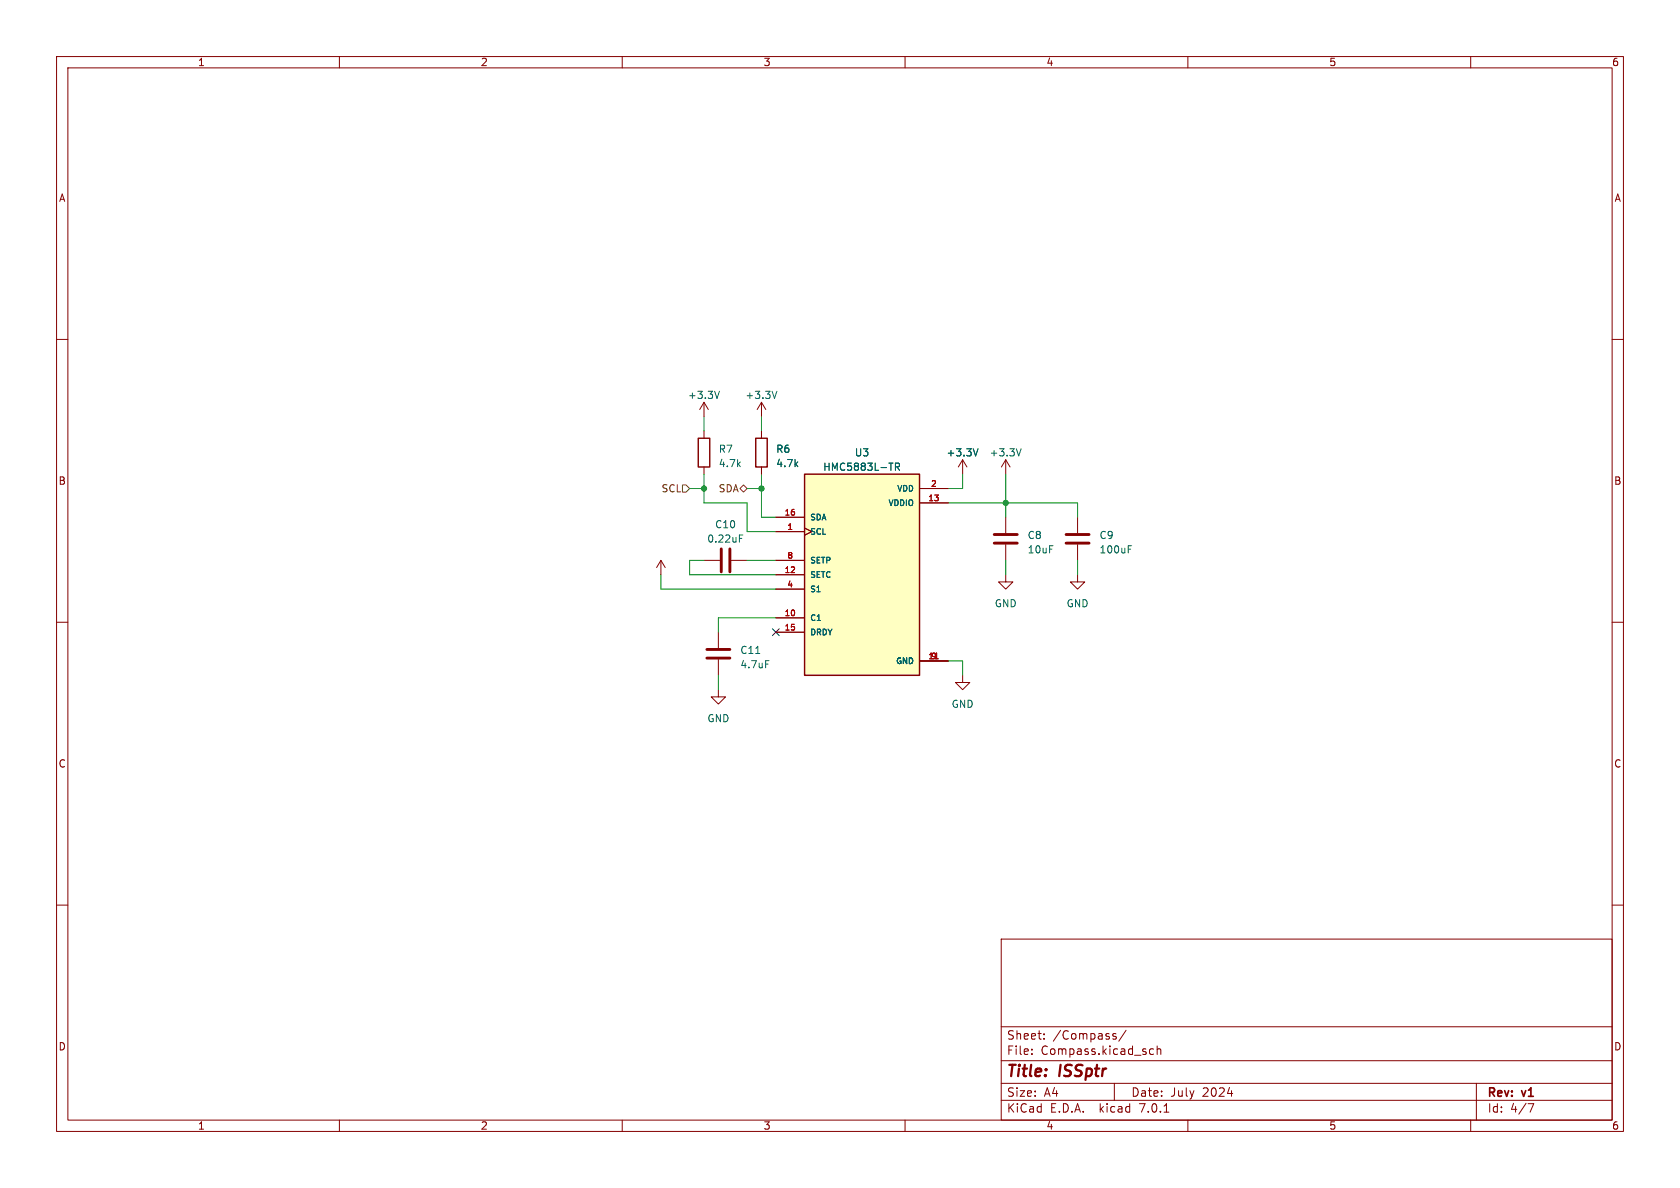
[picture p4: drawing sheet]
(kicad_sch (version 20230121) (generator eeschema)

 (paper "A4")

 (title_block
  (title "ISSptr")
  (date "July 2024")
  (rev "v1"))

 (lib_symbols
  (symbol "Device:C" (pin_numbers hide) (pin_names (offset 0.254)) (in_bom yes) (on_board yes)
   (property "Reference" "C" (at 0.635 2.54 0) (effects (font (size 1.27 1.27)) (justify left)))
   (property "Value" "C" (at 0.635 -2.54 0) (effects (font (size 1.27 1.27)) (justify left)))
   (property "Footprint" "" (at 0.9652 -3.81 0) (effects (font (size 1.27 1.27)) hide))
   (property "Datasheet" "~" (at 0 0 0) (effects (font (size 1.27 1.27)) hide))
   (symbol "C_0_1"
    (polyline (pts (xy -2.032 -0.762) (xy 2.032 -0.762)) (stroke (width 0.508) (type default)) (fill (type none)))
    (polyline (pts (xy -2.032 0.762) (xy 2.032 0.762)) (stroke (width 0.508) (type default)) (fill (type none))))
   (symbol "C_1_1"
    (pin passive line (at 0 3.81 270) (length 2.794) (name "~" (effects (font (size 1.27 1.27)))) (number "1" (effects (font (size 1.27 1.27)))))
    (pin passive line (at 0 -3.81 90) (length 2.794) (name "~" (effects (font (size 1.27 1.27)))) (number "2" (effects (font (size 1.27 1.27)))))))
  (symbol "Device:R" (pin_numbers hide) (pin_names (offset 0)) (in_bom yes) (on_board yes)
   (property "Reference" "R" (at 2.032 0 90) (effects (font (size 1.27 1.27))))
   (property "Value" "R" (at 0 0 90) (effects (font (size 1.27 1.27))))
   (property "Footprint" "" (at -1.778 0 90) (effects (font (size 1.27 1.27)) hide))
   (property "Datasheet" "~" (at 0 0 0) (effects (font (size 1.27 1.27)) hide))
   (symbol "R_0_1"
    (rectangle (start -1.016 -2.54) (end 1.016 2.54) (stroke (width 0.254) (type default)) (fill (type none))))
   (symbol "R_1_1"
    (pin passive line (at 0 3.81 270) (length 1.27) (name "~" (effects (font (size 1.27 1.27)))) (number "1" (effects (font (size 1.27 1.27)))))
    (pin passive line (at 0 -3.81 90) (length 1.27) (name "~" (effects (font (size 1.27 1.27)))) (number "2" (effects (font (size 1.27 1.27)))))))
  (symbol "HMC5883L-TR:HMC5883L-TR" (pin_names (offset 1.016)) (in_bom yes) (on_board yes)
   (property "Reference" "U" (at -10.16 19.05 0) (effects (font (size 1.27 1.27)) (justify left bottom)))
   (property "Value" "HMC5883L-TR" (at -10.16 -20.32 0) (effects (font (size 1.27 1.27)) (justify left bottom)))
   (property "Footprint" "HMC5883L-TR:XDCR_HMC5883L-TR" (at 0 0 0) (effects (font (size 1.27 1.27)) (justify bottom) hide))
   (property "Datasheet" "" (at 0 0 0) (effects (font (size 1.27 1.27)) hide))
   (property "MF" "Honeywell Aerospace" (at 0 0 0) (effects (font (size 1.27 1.27)) (justify bottom) hide))
   (property "Description" "\nMagnetoresistive Sensor X, Y, Z Axis 16-LCC\n" (at 0 0 0) (effects (font (size 1.27 1.27)) (justify bottom) hide))
   (property "Package" "LCC-16 Honeywell" (at 0 0 0) (effects (font (size 1.27 1.27)) (justify bottom) hide))
   (property "Price" "None" (at 0 0 0) (effects (font (size 1.27 1.27)) (justify bottom) hide))
   (property "Check_prices" "https://www.snapeda.com/parts/HMC5883L-TR/Honeywell+Aerospace/view-part/?ref=eda" (at 0 0 0) (effects (font (size 1.27 1.27)) (justify bottom) hide))
   (property "STANDARD" "Manufacturer Recommendations" (at 0 0 0) (effects (font (size 1.27 1.27)) (justify bottom) hide))
   (property "PARTREV" "E" (at 0 0 0) (effects (font (size 1.27 1.27)) (justify bottom) hide))
   (property "SnapEDA_Link" "https://www.snapeda.com/parts/HMC5883L-TR/Honeywell+Aerospace/view-part/?ref=snap" (at 0 0 0) (effects (font (size 1.27 1.27)) (justify bottom) hide))
   (property "MP" "HMC5883L-TR" (at 0 0 0) (effects (font (size 1.27 1.27)) (justify bottom) hide))
   (property "Availability" "In Stock" (at 0 0 0) (effects (font (size 1.27 1.27)) (justify bottom) hide))
   (property "PACKAGE_MAXIMUM_HEIGHT" "0.9mm" (at 0 0 0) (effects (font (size 1.27 1.27)) (justify bottom) hide))
   (property "MANUFACTURER" "HONEYWELL" (at 0 0 0) (effects (font (size 1.27 1.27)) (justify bottom) hide))
   (symbol "HMC5883L-TR_0_0"
    (rectangle (start -10.16 -17.78) (end 10.16 17.78) (stroke (width 0.254) (type default)) (fill (type background)))
    (pin input clock (at -15.24 7.62 0) (length 5.08) (name "SCL" (effects (font (size 1.016 1.016)))) (number "1" (effects (font (size 1.016 1.016)))))
    (pin bidirectional line (at -15.24 -7.62 0) (length 5.08) (name "C1" (effects (font (size 1.016 1.016)))) (number "10" (effects (font (size 1.016 1.016)))))
    (pin power_in line (at 15.24 -15.24 180) (length 5.08) (name "GND" (effects (font (size 1.016 1.016)))) (number "11" (effects (font (size 1.016 1.016)))))
    (pin bidirectional line (at -15.24 0 0) (length 5.08) (name "SETC" (effects (font (size 1.016 1.016)))) (number "12" (effects (font (size 1.016 1.016)))))
    (pin power_in line (at 15.24 12.7 180) (length 5.08) (name "VDDIO" (effects (font (size 1.016 1.016)))) (number "13" (effects (font (size 1.016 1.016)))))
    (pin bidirectional line (at -15.24 -10.16 0) (length 5.08) (name "DRDY" (effects (font (size 1.016 1.016)))) (number "15" (effects (font (size 1.016 1.016)))))
    (pin input line (at -15.24 10.16 0) (length 5.08) (name "SDA" (effects (font (size 1.016 1.016)))) (number "16" (effects (font (size 1.016 1.016)))))
    (pin power_in line (at 15.24 15.24 180) (length 5.08) (name "VDD" (effects (font (size 1.016 1.016)))) (number "2" (effects (font (size 1.016 1.016)))))
    (pin bidirectional line (at -15.24 -2.54 0) (length 5.08) (name "S1" (effects (font (size 1.016 1.016)))) (number "4" (effects (font (size 1.016 1.016)))))
    (pin bidirectional line (at -15.24 2.54 0) (length 5.08) (name "SETP" (effects (font (size 1.016 1.016)))) (number "8" (effects (font (size 1.016 1.016)))))
    (pin power_in line (at 15.24 -15.24 180) (length 5.08) (name "GND" (effects (font (size 1.016 1.016)))) (number "9" (effects (font (size 1.016 1.016)))))))
  (symbol "power:+3.3V" (power) (pin_names (offset 0)) (in_bom yes) (on_board yes)
   (property "Reference" "#PWR" (at 0 -3.81 0) (effects (font (size 1.27 1.27)) hide))
   (property "Value" "+3.3V" (at 0 3.556 0) (effects (font (size 1.27 1.27))))
   (property "Footprint" "" (at 0 0 0) (effects (font (size 1.27 1.27)) hide))
   (property "Datasheet" "" (at 0 0 0) (effects (font (size 1.27 1.27)) hide))
   (symbol "+3.3V_0_1"
    (polyline (pts (xy -0.762 1.27) (xy 0 2.54)) (stroke (width 0) (type default)) (fill (type none)))
    (polyline (pts (xy 0 0) (xy 0 2.54)) (stroke (width 0) (type default)) (fill (type none)))
    (polyline (pts (xy 0 2.54) (xy 0.762 1.27)) (stroke (width 0) (type default)) (fill (type none))))
   (symbol "+3.3V_1_1"
    (pin power_in line (at 0 0 90) (length 0) hide (name "+3.3V" (effects (font (size 1.27 1.27)))) (number "1" (effects (font (size 1.27 1.27)))))))
  (symbol "power:GND" (power) (pin_names (offset 0)) (in_bom yes) (on_board yes)
   (property "Reference" "#PWR" (at 0 -6.35 0) (effects (font (size 1.27 1.27)) hide))
   (property "Value" "GND" (at 0 -3.81 0) (effects (font (size 1.27 1.27))))
   (property "Footprint" "" (at 0 0 0) (effects (font (size 1.27 1.27)) hide))
   (property "Datasheet" "" (at 0 0 0) (effects (font (size 1.27 1.27)) hide))
   (symbol "GND_0_1"
    (polyline (pts (xy 0 0) (xy 0 -1.27) (xy 1.27 -1.27) (xy 0 -2.54) (xy -1.27 -1.27) (xy 0 -1.27)) (stroke (width 0) (type default)) (fill (type none))))
   (symbol "GND_1_1"
    (pin power_in line (at 0 0 270) (length 0) hide (name "GND" (effects (font (size 1.27 1.27)))) (number "1" (effects (font (size 1.27 1.27))))))))

 (junction (at 124.46 86.36) (diameter 0) (color 0 0 0 0))
 (junction (at 177.8 88.9) (diameter 0) (color 0 0 0 0))
 (junction (at 134.62 86.36) (diameter 0) (color 0 0 0 0))

 (no_connect (at 137.16 111.76))

 (wire (pts (xy 121.92 101.6) (xy 137.16 101.6)) (stroke (width 0) (type default)))
 (wire (pts (xy 170.18 119.38) (xy 170.18 116.84)) (stroke (width 0) (type default)))
 (wire (pts (xy 132.08 86.36) (xy 134.62 86.36)) (stroke (width 0) (type default)))
 (wire (pts (xy 132.08 99.06) (xy 137.16 99.06)) (stroke (width 0) (type default)))
 (wire (pts (xy 167.64 86.36) (xy 170.18 86.36)) (stroke (width 0) (type default)))
 (wire (pts (xy 127 109.22) (xy 137.16 109.22)) (stroke (width 0) (type default)))
 (wire (pts (xy 121.92 99.06) (xy 121.92 101.6)) (stroke (width 0) (type default)))
 (wire (pts (xy 132.08 93.98) (xy 137.16 93.98)) (stroke (width 0) (type default)))
 (wire (pts (xy 177.8 99.06) (xy 177.8 101.6)) (stroke (width 0) (type default)))
 (wire (pts (xy 190.5 91.44) (xy 190.5 88.9)) (stroke (width 0) (type default)))
 (wire (pts (xy 124.46 99.06) (xy 121.92 99.06)) (stroke (width 0) (type default)))
 (wire (pts (xy 170.18 86.36) (xy 170.18 83.82)) (stroke (width 0) (type default)))
 (wire (pts (xy 190.5 99.06) (xy 190.5 101.6)) (stroke (width 0) (type default)))
 (wire (pts (xy 170.18 116.84) (xy 167.64 116.84)) (stroke (width 0) (type default)))
 (wire (pts (xy 116.84 104.14) (xy 137.16 104.14)) (stroke (width 0) (type default)))
 (wire (pts (xy 127 111.76) (xy 127 109.22)) (stroke (width 0) (type default)))
 (wire (pts (xy 124.46 83.82) (xy 124.46 86.36)) (stroke (width 0) (type default)))
 (wire (pts (xy 127 119.38) (xy 127 121.92)) (stroke (width 0) (type default)))
 (wire (pts (xy 177.8 83.82) (xy 177.8 88.9)) (stroke (width 0) (type default)))
 (wire (pts (xy 124.46 88.9) (xy 132.08 88.9)) (stroke (width 0) (type default)))
 (wire (pts (xy 134.62 86.36) (xy 134.62 91.44)) (stroke (width 0) (type default)))
 (wire (pts (xy 124.46 86.36) (xy 124.46 88.9)) (stroke (width 0) (type default)))
 (wire (pts (xy 121.92 86.36) (xy 124.46 86.36)) (stroke (width 0) (type default)))
 (wire (pts (xy 134.62 83.82) (xy 134.62 86.36)) (stroke (width 0) (type default)))
 (wire (pts (xy 116.84 101.6) (xy 116.84 104.14)) (stroke (width 0) (type default)))
 (wire (pts (xy 124.46 73.66) (xy 124.46 76.2)) (stroke (width 0) (type default)))
 (wire (pts (xy 134.62 73.66) (xy 134.62 76.2)) (stroke (width 0) (type default)))
 (wire (pts (xy 134.62 91.44) (xy 137.16 91.44)) (stroke (width 0) (type default)))
 (wire (pts (xy 190.5 88.9) (xy 177.8 88.9)) (stroke (width 0) (type default)))
 (wire (pts (xy 177.8 88.9) (xy 167.64 88.9)) (stroke (width 0) (type default)))
 (wire (pts (xy 177.8 88.9) (xy 177.8 91.44)) (stroke (width 0) (type default)))
 (wire (pts (xy 132.08 88.9) (xy 132.08 93.98)) (stroke (width 0) (type default)))

 (hierarchical_label "SDA" (shape bidirectional) (at 132.08 86.36 180) (fields_autoplaced) (effects (font (size 1.27 1.27)) (justify right)))
 (hierarchical_label "SCL" (shape input) (at 121.92 86.36 180) (fields_autoplaced) (effects (font (size 1.27 1.27)) (justify right)))

 (symbol (lib_id "HMC5883L-TR:HMC5883L-TR") (at 152.4 101.6 0) (unit 1) (in_bom yes) (on_board yes) (dnp no) (fields_autoplaced)
  (property "Reference" "U3" (at 152.4 80.01 0) (effects (font (size 1.27 1.27))))
  (property "Value" "HMC5883L-TR" (at 152.4 82.55 0) (effects (font (size 1.27 1.27))))
  (property "Footprint" "HMC5883L:XDCR_HMC5883L-TR" (at 152.4 101.6 0) (effects (font (size 1.27 1.27)) (justify bottom) hide))
  (property "Datasheet" "" (at 152.4 101.6 0) (effects (font (size 1.27 1.27)) hide))
  (property "MF" "Honeywell Aerospace" (at 152.4 101.6 0) (effects (font (size 1.27 1.27)) (justify bottom) hide))
  (property "Description" "\nMagnetoresistive Sensor X, Y, Z Axis 16-LCC\n" (at 152.4 101.6 0) (effects (font (size 1.27 1.27)) (justify bottom) hide))
  (property "Package" "LCC-16 Honeywell" (at 152.4 101.6 0) (effects (font (size 1.27 1.27)) (justify bottom) hide))
  (property "Price" "None" (at 152.4 101.6 0) (effects (font (size 1.27 1.27)) (justify bottom) hide))
  (property "Check_prices" "https://www.snapeda.com/parts/HMC5883L-TR/Honeywell+Aerospace/view-part/?ref=eda" (at 152.4 101.6 0) (effects (font (size 1.27 1.27)) (justify bottom) hide))
  (property "STANDARD" "Manufacturer Recommendations" (at 152.4 101.6 0) (effects (font (size 1.27 1.27)) (justify bottom) hide))
  (property "PARTREV" "E" (at 152.4 101.6 0) (effects (font (size 1.27 1.27)) (justify bottom) hide))
  (property "SnapEDA_Link" "https://www.snapeda.com/parts/HMC5883L-TR/Honeywell+Aerospace/view-part/?ref=snap" (at 152.4 101.6 0) (effects (font (size 1.27 1.27)) (justify bottom) hide))
  (property "MP" "HMC5883L-TR" (at 152.4 101.6 0) (effects (font (size 1.27 1.27)) (justify bottom) hide))
  (property "Availability" "In Stock" (at 152.4 101.6 0) (effects (font (size 1.27 1.27)) (justify bottom) hide))
  (property "PACKAGE_MAXIMUM_HEIGHT" "0.9mm" (at 152.4 101.6 0) (effects (font (size 1.27 1.27)) (justify bottom) hide))
  (property "MANUFACTURER" "HONEYWELL" (at 152.4 101.6 0) (effects (font (size 1.27 1.27)) (justify bottom) hide))
  (property "LCSC" "C976032" (at 152.4 101.6 0) (effects (font (size 1.27 1.27)) hide)) (pin "1") (pin "10") (pin "11") (pin "12") (pin "13") (pin "15") (pin "16") (pin "2") (pin "4") (pin "8") (pin "9"))

 (symbol (lib_id "Device:C") (at 127 115.57 180) (unit 1) (in_bom yes) (on_board yes) (dnp no) (fields_autoplaced)
  (property "Reference" "C11" (at 130.81 114.935 0) (effects (font (size 1.27 1.27)) (justify right)))
  (property "Value" "4.7uF" (at 130.81 117.475 0) (effects (font (size 1.27 1.27)) (justify right)))
  (property "Footprint" "Capacitor_SMD:C_0603_1608Metric" (at 126.0348 111.76 0) (effects (font (size 1.27 1.27)) hide))
  (property "Datasheet" "~" (at 127 115.57 0) (effects (font (size 1.27 1.27)) hide))
  (property "LCSC" "C307469" (at 127 115.57 0) (effects (font (size 1.27 1.27)) hide)) (pin "1") (pin "2"))

 (symbol (lib_id "Device:C") (at 177.8 95.25 0) (unit 1) (in_bom yes) (on_board yes) (dnp no) (fields_autoplaced)
  (property "Reference" "C8" (at 181.61 94.615 0) (effects (font (size 1.27 1.27)) (justify left)))
  (property "Value" "10uF" (at 181.61 97.155 0) (effects (font (size 1.27 1.27)) (justify left)))
  (property "Footprint" "Capacitor_SMD:C_0603_1608Metric" (at 178.7652 99.06 0) (effects (font (size 1.27 1.27)) hide))
  (property "Datasheet" "~" (at 177.8 95.25 0) (effects (font (size 1.27 1.27)) hide))
  (property "LCSC" "C19702" (at 177.8 95.25 0) (effects (font (size 1.27 1.27)) hide)) (pin "1") (pin "2"))

 (symbol (lib_id "power:+3.3V") (at 134.62 73.66 0) (unit 1) (in_bom yes) (on_board yes) (dnp no) (fields_autoplaced)
  (property "Reference" "#PWR024" (at 134.62 77.47 0) (effects (font (size 1.27 1.27)) hide))
  (property "Value" "+3.3V" (at 134.62 69.85 0) (effects (font (size 1.27 1.27))))
  (property "Footprint" "" (at 134.62 73.66 0) (effects (font (size 1.27 1.27)) hide))
  (property "Datasheet" "" (at 134.62 73.66 0) (effects (font (size 1.27 1.27)) hide)) (pin "1"))

 (symbol (lib_id "power:GND") (at 177.8 101.6 0) (unit 1) (in_bom yes) (on_board yes) (dnp no) (fields_autoplaced)
  (property "Reference" "#PWR025" (at 177.8 107.95 0) (effects (font (size 1.27 1.27)) hide))
  (property "Value" "GND" (at 177.8 106.68 0) (effects (font (size 1.27 1.27))))
  (property "Footprint" "" (at 177.8 101.6 0) (effects (font (size 1.27 1.27)) hide))
  (property "Datasheet" "" (at 177.8 101.6 0) (effects (font (size 1.27 1.27)) hide)) (pin "1"))

 (symbol (lib_id "power:+3.3V") (at 177.8 83.82 0) (unit 1) (in_bom yes) (on_board yes) (dnp no) (fields_autoplaced)
  (property "Reference" "#PWR026" (at 177.8 87.63 0) (effects (font (size 1.27 1.27)) hide))
  (property "Value" "+3.3V" (at 177.8 80.01 0) (effects (font (size 1.27 1.27))))
  (property "Footprint" "" (at 177.8 83.82 0) (effects (font (size 1.27 1.27)) hide))
  (property "Datasheet" "" (at 177.8 83.82 0) (effects (font (size 1.27 1.27)) hide)) (pin "1"))

 (symbol (lib_id "power:GND") (at 190.5 101.6 0) (unit 1) (in_bom yes) (on_board yes) (dnp no) (fields_autoplaced)
  (property "Reference" "#PWR029" (at 190.5 107.95 0) (effects (font (size 1.27 1.27)) hide))
  (property "Value" "GND" (at 190.5 106.68 0) (effects (font (size 1.27 1.27))))
  (property "Footprint" "" (at 190.5 101.6 0) (effects (font (size 1.27 1.27)) hide))
  (property "Datasheet" "" (at 190.5 101.6 0) (effects (font (size 1.27 1.27)) hide)) (pin "1"))

 (symbol (lib_id "power:+3.3V") (at 116.84 101.6 0) (unit 1) (in_bom yes) (on_board yes) (dnp no) (fields_autoplaced)
  (property "Reference" "#PWR021" (at 116.84 105.41 0) (effects (font (size 1.27 1.27)) hide))
  (property "Value" "+3.3V" (at 116.84 97.79 0) (effects (font (size 1.27 1.27)) hide))
  (property "Footprint" "" (at 116.84 101.6 0) (effects (font (size 1.27 1.27)) hide))
  (property "Datasheet" "" (at 116.84 101.6 0) (effects (font (size 1.27 1.27)) hide)) (pin "1"))

 (symbol (lib_id "power:GND") (at 127 121.92 0) (unit 1) (in_bom yes) (on_board yes) (dnp no) (fields_autoplaced)
  (property "Reference" "#PWR028" (at 127 128.27 0) (effects (font (size 1.27 1.27)) hide))
  (property "Value" "GND" (at 127 127 0) (effects (font (size 1.27 1.27))))
  (property "Footprint" "" (at 127 121.92 0) (effects (font (size 1.27 1.27)) hide))
  (property "Datasheet" "" (at 127 121.92 0) (effects (font (size 1.27 1.27)) hide)) (pin "1"))

 (symbol (lib_id "power:+3.3V") (at 124.46 73.66 0) (unit 1) (in_bom yes) (on_board yes) (dnp no) (fields_autoplaced)
  (property "Reference" "#PWR023" (at 124.46 77.47 0) (effects (font (size 1.27 1.27)) hide))
  (property "Value" "+3.3V" (at 124.46 69.85 0) (effects (font (size 1.27 1.27))))
  (property "Footprint" "" (at 124.46 73.66 0) (effects (font (size 1.27 1.27)) hide))
  (property "Datasheet" "" (at 124.46 73.66 0) (effects (font (size 1.27 1.27)) hide)) (pin "1"))

 (symbol (lib_id "Device:C") (at 190.5 95.25 0) (unit 1) (in_bom yes) (on_board yes) (dnp no) (fields_autoplaced)
  (property "Reference" "C9" (at 194.31 94.615 0) (effects (font (size 1.27 1.27)) (justify left)))
  (property "Value" "100uF" (at 194.31 97.155 0) (effects (font (size 1.27 1.27)) (justify left)))
  (property "Footprint" "Capacitor_SMD:C_0603_1608Metric" (at 191.4652 99.06 0) (effects (font (size 1.27 1.27)) hide))
  (property "Datasheet" "~" (at 190.5 95.25 0) (effects (font (size 1.27 1.27)) hide))
  (property "LCSC" "C730416" (at 190.5 95.25 0) (effects (font (size 1.27 1.27)) hide)) (pin "1") (pin "2"))

 (symbol (lib_id "power:GND") (at 170.18 119.38 0) (unit 1) (in_bom yes) (on_board yes) (dnp no) (fields_autoplaced)
  (property "Reference" "#PWR022" (at 170.18 125.73 0) (effects (font (size 1.27 1.27)) hide))
  (property "Value" "GND" (at 170.18 124.46 0) (effects (font (size 1.27 1.27))))
  (property "Footprint" "" (at 170.18 119.38 0) (effects (font (size 1.27 1.27)) hide))
  (property "Datasheet" "" (at 170.18 119.38 0) (effects (font (size 1.27 1.27)) hide)) (pin "1"))

 (symbol (lib_id "power:+3.3V") (at 170.18 83.82 0) (unit 1) (in_bom yes) (on_board yes) (dnp no) (fields_autoplaced)
  (property "Reference" "#PWR027" (at 170.18 87.63 0) (effects (font (size 1.27 1.27)) hide))
  (property "Value" "+3.3V" (at 170.18 80.01 0) (effects (font (size 1.27 1.27))))
  (property "Footprint" "" (at 170.18 83.82 0) (effects (font (size 1.27 1.27)) hide))
  (property "Datasheet" "" (at 170.18 83.82 0) (effects (font (size 1.27 1.27)) hide)) (pin "1"))

 (symbol (lib_id "Device:R") (at 124.46 80.01 0) (unit 1) (in_bom yes) (on_board yes) (dnp no) (fields_autoplaced)
  (property "Reference" "R7" (at 127 79.375 0) (effects (font (size 1.27 1.27)) (justify left)))
  (property "Value" "4.7k" (at 127 81.915 0) (effects (font (size 1.27 1.27)) (justify left)))
  (property "Footprint" "Resistor_SMD:R_0603_1608Metric" (at 122.682 80.01 90) (effects (font (size 1.27 1.27)) hide))
  (property "Datasheet" "~" (at 124.46 80.01 0) (effects (font (size 1.27 1.27)) hide))
  (property "LCSC" "C23162" (at 124.46 80.01 0) (effects (font (size 1.27 1.27)) hide)) (pin "1") (pin "2"))

 (symbol (lib_id "Device:C") (at 128.27 99.06 90) (unit 1) (in_bom yes) (on_board yes) (dnp no) (fields_autoplaced)
  (property "Reference" "C10" (at 128.27 92.71 90) (effects (font (size 1.27 1.27))))
  (property "Value" "0.22uF" (at 128.27 95.25 90) (effects (font (size 1.27 1.27))))
  (property "Footprint" "Capacitor_SMD:C_0603_1608Metric" (at 132.08 98.0948 0) (effects (font (size 1.27 1.27)) hide))
  (property "Datasheet" "~" (at 128.27 99.06 0) (effects (font (size 1.27 1.27)) hide))
  (property "LCSC" "C472764" (at 128.27 99.06 0) (effects (font (size 1.27 1.27)) hide)) (pin "1") (pin "2"))

 (symbol (lib_id "Device:R") (at 134.62 80.01 0) (unit 1) (in_bom yes) (on_board yes) (dnp no) (fields_autoplaced)
  (property "Reference" "R6" (at 137.16 79.375 0) (effects (font (size 1.27 1.27)) (justify left)))
  (property "Value" "4.7k" (at 137.16 81.915 0) (effects (font (size 1.27 1.27)) (justify left)))
  (property "Footprint" "Resistor_SMD:R_0603_1608Metric" (at 132.842 80.01 90) (effects (font (size 1.27 1.27)) hide))
  (property "Datasheet" "~" (at 134.62 80.01 0) (effects (font (size 1.27 1.27)) hide))
  (property "LCSC" "C23162" (at 134.62 80.01 0) (effects (font (size 1.27 1.27)) hide)) (pin "1") (pin "2")))
